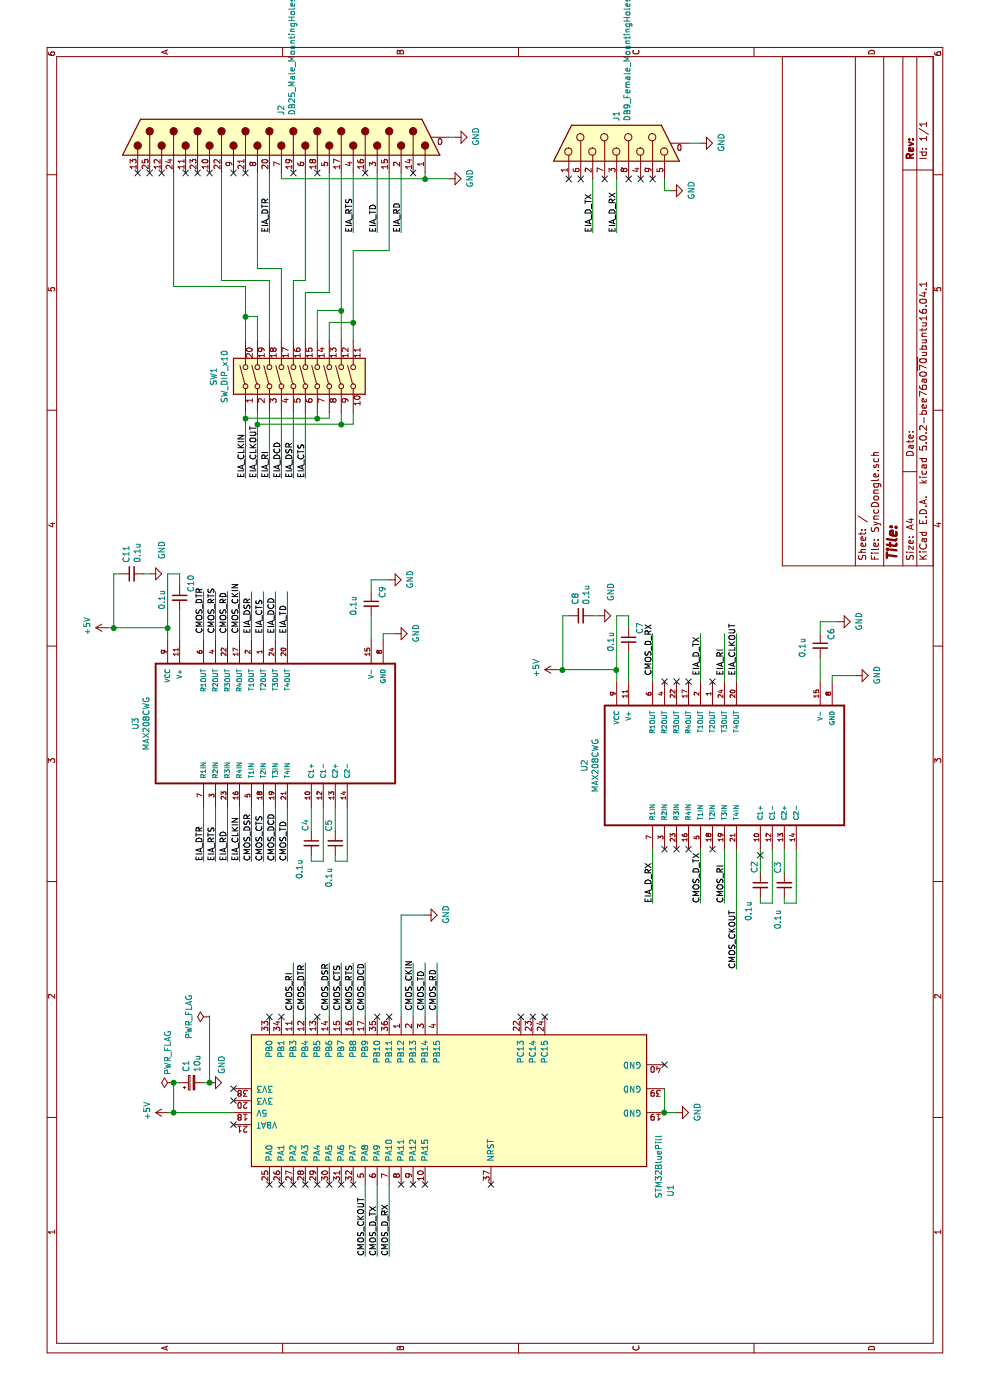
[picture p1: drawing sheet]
EESchema Schematic File Version 4
LIBS:SyncDongle-cache
EELAYER 26 0
EELAYER END
$Descr A4 11693 8268
encoding utf-8
Sheet 1 1
Title ""
Date ""
Rev ""
Comp ""
Comment1 ""
Comment2 ""
Comment3 ""
Comment4 ""
$EndDescr
$Comp
L MyLibrary:STM32BluePill U1
U 1 1
P 2500 3750
F 0 "U1" H 1750 1900 50  0000 C CNN
F 1 "STM32BluePill" H 1950 2000 50  0000 C CNN
F 2 "Housings_DIP:DIP-40_W15.24mm" H 2550 3850 50  0001 C CIN
F 3 "" H 2500 3800 50  0001 C CNN
	1    2500 3750
	1    0    0    -1  
$EndComp
$Comp
L Connector:DB25_Male_MountingHoles J2
U 1 1
P 10550 2350
F 0 "J2" H 10729 2353 50  0000 L CNN
F 1 "DB25_Male_MountingHoles" H 10729 2262 50  0000 L CNN
F 2 "" H 10550 2350 50  0001 C CNN
F 3 " ~" H 10550 2350 50  0001 C CNN
	1    10550 2350
	1    0    0    -1  
$EndComp
$Comp
L Connector:DB9_Female_MountingHoles J1
U 1 1
P 10500 5150
F 0 "J1" H 10680 5153 50  0000 L CNN
F 1 "DB9_Female_MountingHoles" H 10680 5062 50  0000 L CNN
F 2 "" H 10500 5150 50  0001 C CNN
F 3 " ~" H 10500 5150 50  0001 C CNN
	1    10500 5150
	1    0    0    -1  
$EndComp
$Comp
L MAX208CWG:MAX208CWG U2
U 1 1
P 5300 6050
F 0 "U2" H 5300 7220 50  0000 C CNN
F 1 "MAX208CWG" H 5300 7129 50  0000 C CNN
F 2 "Package_DIP:DIP-24_W7.62mm_LongPads" H 5300 6050 50  0001 L BNN
F 3 "SOIC-24 Maxim" H 5300 6050 50  0001 L BNN
F 4 "Maxim Integrated" H 5300 6050 50  0001 L BNN "Field4"
F 5 "MAX208CWG+" H 5300 6050 50  0001 L BNN "Field5"
F 6 "https://snapeda.com/shop?store=DigiKey&id=128491" H 5300 6050 50  0001 L BNN "Field6"
F 7 "4/4 Transceiver Full RS232 24-SOIC" H 5300 6050 50  0001 L BNN "Field7"
F 8 "MAX208CWG+TTR-ND" H 5300 6050 50  0001 L BNN "Field8"
F 9 "https://snapeda.com/shop?store=Mouser&id=128491" H 5300 6050 50  0001 L BNN "Field9"
	1    5300 6050
	1    0    0    -1  
$EndComp
$Comp
L Device:C_Small C7
U 1 1
P 6350 5250
F 0 "C7" V 6442 5296 50  0000 L CNN
F 1 "0.1u" V 6200 5150 50  0000 L CNN
F 2 "" H 6350 5250 50  0001 C CNN
F 3 "~" H 6350 5250 50  0001 C CNN
	1    6350 5250
	0    1    1    0   
$EndComp
$Comp
L Device:C_Small C8
U 1 1
P 6550 4850
F 0 "C8" H 6642 4896 50  0000 L CNN
F 1 "0.1u" H 6642 4805 50  0000 L CNN
F 2 "" H 6550 4850 50  0001 C CNN
F 3 "~" H 6550 4850 50  0001 C CNN
	1    6550 4850
	1    0    0    -1  
$EndComp
$Comp
L Device:C_Small C3
U 1 1
P 4300 6550
F 0 "C3" V 4350 6350 50  0000 L CNN
F 1 "0.1u" V 4350 6750 50  0000 L CNN
F 2 "" H 4300 6550 50  0001 C CNN
F 3 "~" H 4300 6550 50  0001 C CNN
	1    4300 6550
	0    -1   -1   0   
$EndComp
$Comp
L Device:C_Small C2
U 1 1
P 4300 6350
F 0 "C2" V 4250 6450 50  0000 L CNN
F 1 "0.1u" V 4200 6050 50  0000 L CNN
F 2 "" H 4300 6350 50  0001 C CNN
F 3 "~" H 4300 6350 50  0001 C CNN
	1    4300 6350
	0    1    1    0   
$EndComp
$Comp
L Device:C_Small C6
U 1 1
P 6300 6850
F 0 "C6" V 6392 6896 50  0000 L CNN
F 1 "0.1u" V 6150 6750 50  0000 L CNN
F 2 "" H 6300 6850 50  0001 C CNN
F 3 "~" H 6300 6850 50  0001 C CNN
	1    6300 6850
	0    1    1    0   
$EndComp
$Comp
L Device:CP_Small C1
U 1 1
P 2650 1600
F 0 "C1" H 2738 1646 50  0000 L CNN
F 1 "10u" H 2738 1555 50  0000 L CNN
F 2 "Capacitor_THT:CP_Radial_D5.0mm_P2.00mm" H 2650 1600 50  0001 C CNN
F 3 "~" H 2650 1600 50  0001 C CNN
	1    2650 1600
	1    0    0    -1  
$EndComp
Wire Wire Line
	3200 2550 3650 2550
Text Label 3250 2550 0    50   ~ 0
CMOS_DTR
Text Label 3250 2750 0    50   ~ 0
CMOS_DSR
Wire Wire Line
	3200 2750 3650 2750
Wire Wire Line
	3200 2850 3650 2850
Wire Wire Line
	3200 2950 3650 2950
Wire Wire Line
	3200 3050 3650 3050
Text Label 3250 2850 0    50   ~ 0
CMOS_CTS
Text Label 3250 2950 0    50   ~ 0
CMOS_RTS
Text Label 3250 3050 0    50   ~ 0
CMOS_DCD
$Comp
L power:GND #PWR04
U 1 1
P 4050 3550
F 0 "#PWR04" H 4050 3300 50  0001 C CNN
F 1 "GND" H 4055 3377 50  0000 C CNN
F 2 "" H 4050 3550 50  0001 C CNN
F 3 "" H 4050 3550 50  0001 C CNN
	1    4050 3550
	1    0    0    -1  
$EndComp
Wire Wire Line
	3200 3350 4050 3350
Wire Wire Line
	3200 3450 3650 3450
Wire Wire Line
	3200 3550 3650 3550
Wire Wire Line
	3200 3650 3650 3650
Wire Wire Line
	4050 3550 4050 3350
Text Label 3250 3450 0    50   ~ 0
CMOS_CKIN
Text Label 3250 3550 0    50   ~ 0
CMOS_TD
Text Label 3250 3650 0    50   ~ 0
CMOS_RD
Wire Wire Line
	1800 3050 1200 3050
Text Label 1200 3050 0    50   ~ 0
CMOS_CKOUT
$Comp
L power:+5V #PWR01
U 1 1
P 2400 1400
F 0 "#PWR01" H 2400 1250 50  0001 C CNN
F 1 "+5V" H 2415 1573 50  0000 C CNN
F 2 "" H 2400 1400 50  0001 C CNN
F 3 "" H 2400 1400 50  0001 C CNN
	1    2400 1400
	1    0    0    -1  
$EndComp
Wire Wire Line
	2400 1950 2400 1450
Wire Wire Line
	2650 1500 2650 1450
Wire Wire Line
	2650 1450 2400 1450
Connection ~ 2400 1450
Wire Wire Line
	2400 1450 2400 1400
$Comp
L power:GND #PWR03
U 1 1
P 2650 1750
F 0 "#PWR03" H 2650 1500 50  0001 C CNN
F 1 "GND" H 2800 1650 50  0000 C CNN
F 2 "" H 2650 1750 50  0001 C CNN
F 3 "" H 2650 1750 50  0001 C CNN
	1    2650 1750
	1    0    0    -1  
$EndComp
Wire Wire Line
	2650 1750 2650 1700
$Comp
L power:GND #PWR02
U 1 1
P 2400 5650
F 0 "#PWR02" H 2400 5400 50  0001 C CNN
F 1 "GND" H 2405 5477 50  0000 C CNN
F 2 "" H 2400 5650 50  0001 C CNN
F 3 "" H 2400 5650 50  0001 C CNN
	1    2400 5650
	1    0    0    -1  
$EndComp
Wire Wire Line
	2400 5650 2400 5550
Wire Wire Line
	2600 5550 2400 5550
Connection ~ 2400 5550
Wire Wire Line
	4600 5850 4150 5850
Text Label 4150 5850 0    50   ~ 0
CMOS_D_TX
Text Label 3600 6150 0    50   ~ 0
CMOS_CKOUT
Wire Wire Line
	6000 5850 6400 5850
Text Label 6050 5850 0    50   ~ 0
EIA_D_TX
Wire Wire Line
	6000 6050 6400 6050
Wire Wire Line
	6000 6150 6400 6150
Text Label 6050 6150 0    50   ~ 0
EIA_CLKOUT
$Comp
L power:GND #PWR05
U 1 1
P 6050 7150
F 0 "#PWR05" H 6050 6900 50  0001 C CNN
F 1 "GND" H 6055 6977 50  0000 C CNN
F 2 "" H 6050 7150 50  0001 C CNN
F 3 "" H 6050 7150 50  0001 C CNN
	1    6050 7150
	1    0    0    -1  
$EndComp
Wire Wire Line
	6000 6850 6200 6850
$Comp
L power:GND #PWR09
U 1 1
P 6500 7000
F 0 "#PWR09" H 6500 6750 50  0001 C CNN
F 1 "GND" H 6505 6827 50  0000 C CNN
F 2 "" H 6500 7000 50  0001 C CNN
F 3 "" H 6500 7000 50  0001 C CNN
	1    6500 7000
	1    0    0    -1  
$EndComp
Wire Wire Line
	6500 7000 6500 6850
Wire Wire Line
	6500 6850 6400 6850
Wire Wire Line
	6000 5250 6250 5250
Wire Wire Line
	6550 5250 6450 5250
$Comp
L power:+5V #PWR06
U 1 1
P 6100 4650
F 0 "#PWR06" H 6100 4500 50  0001 C CNN
F 1 "+5V" H 6115 4823 50  0000 C CNN
F 2 "" H 6100 4650 50  0001 C CNN
F 3 "" H 6100 4650 50  0001 C CNN
	1    6100 4650
	1    0    0    -1  
$EndComp
Wire Wire Line
	6000 5150 6100 5150
Wire Wire Line
	6100 5150 6100 4700
Wire Wire Line
	4600 5450 4150 5450
Text Label 4150 5450 0    50   ~ 0
EIA_D_RX
Wire Wire Line
	6000 5450 6400 5450
Wire Wire Line
	4400 6350 4600 6350
Wire Wire Line
	4600 6450 4150 6450
Wire Wire Line
	4150 6450 4150 6350
Wire Wire Line
	4150 6350 4200 6350
Wire Wire Line
	4400 6550 4600 6550
Wire Wire Line
	4600 6650 4150 6650
Wire Wire Line
	4150 6650 4150 6550
Wire Wire Line
	4150 6550 4200 6550
Wire Wire Line
	10250 2350 10200 2350
Wire Wire Line
	10200 2350 10200 3550
Wire Wire Line
	10250 3550 10200 3550
Connection ~ 10200 3550
$Comp
L power:GND #PWR014
U 1 1
P 10200 3750
F 0 "#PWR014" H 10200 3500 50  0001 C CNN
F 1 "GND" H 10205 3577 50  0000 C CNN
F 2 "" H 10200 3750 50  0001 C CNN
F 3 "" H 10200 3750 50  0001 C CNN
	1    10200 3750
	1    0    0    -1  
$EndComp
Wire Wire Line
	10200 3550 10200 3750
Wire Wire Line
	10250 2250 9750 2250
Wire Wire Line
	10250 2950 9750 2950
Wire Wire Line
	10250 3150 9750 3150
Wire Wire Line
	10250 3350 9750 3350
Wire Wire Line
	8850 2850 9100 2850
Wire Wire Line
	9600 3250 9600 2950
Wire Wire Line
	9600 2950 9000 2950
Wire Wire Line
	9600 3250 10250 3250
Wire Wire Line
	9100 2850 9100 2650
Wire Wire Line
	9100 2650 8850 2650
Connection ~ 9100 2850
Wire Wire Line
	9100 2850 10250 2850
Wire Wire Line
	8850 2750 9000 2750
Wire Wire Line
	9000 2750 9000 2950
Connection ~ 9000 2950
Wire Wire Line
	9000 2950 8850 2950
Wire Wire Line
	10250 1450 9300 1450
Wire Wire Line
	9300 1450 9300 2050
Wire Wire Line
	9300 2050 9050 2050
Wire Wire Line
	8850 2150 9050 2150
Wire Wire Line
	9050 2150 9050 2050
Connection ~ 9050 2050
Wire Wire Line
	9050 2050 8850 2050
Wire Wire Line
	8850 2550 9250 2550
Wire Wire Line
	9250 2550 9250 2750
Wire Wire Line
	9250 2750 10250 2750
Wire Wire Line
	8250 2450 7700 2450
Wire Wire Line
	8250 2550 7700 2550
Wire Wire Line
	8250 2650 8200 2650
Wire Wire Line
	8250 2750 8200 2750
Wire Wire Line
	8250 2850 8150 2850
Wire Wire Line
	8250 2950 8150 2950
$Comp
L power:GND #PWR010
U 1 1
P 6550 5000
F 0 "#PWR010" H 6550 4750 50  0001 C CNN
F 1 "GND" H 6750 4900 50  0000 C CNN
F 2 "" H 6550 5000 50  0001 C CNN
F 3 "" H 6550 5000 50  0001 C CNN
	1    6550 5000
	1    0    0    -1  
$EndComp
Wire Wire Line
	6550 4750 6550 4700
Wire Wire Line
	6550 4700 6100 4700
Connection ~ 6100 4700
Wire Wire Line
	6100 4700 6100 4650
Wire Wire Line
	6550 5000 6550 4950
Wire Wire Line
	6100 5150 6550 5150
Wire Wire Line
	6550 5150 6550 5250
Connection ~ 6100 5150
$Comp
L MAX208CWG:MAX208CWG U3
U 1 1
P 5650 2300
F 0 "U3" H 5650 3470 50  0000 C CNN
F 1 "MAX208CWG" H 5650 3379 50  0000 C CNN
F 2 "Package_DIP:DIP-24_W7.62mm_LongPads" H 5650 2300 50  0001 L BNN
F 3 "SOIC-24 Maxim" H 5650 2300 50  0001 L BNN
F 4 "Maxim Integrated" H 5650 2300 50  0001 L BNN "Field4"
F 5 "MAX208CWG+" H 5650 2300 50  0001 L BNN "Field5"
F 6 "https://snapeda.com/shop?store=DigiKey&id=128491" H 5650 2300 50  0001 L BNN "Field6"
F 7 "4/4 Transceiver Full RS232 24-SOIC" H 5650 2300 50  0001 L BNN "Field7"
F 8 "MAX208CWG+TTR-ND" H 5650 2300 50  0001 L BNN "Field8"
F 9 "https://snapeda.com/shop?store=Mouser&id=128491" H 5650 2300 50  0001 L BNN "Field9"
	1    5650 2300
	1    0    0    -1  
$EndComp
$Comp
L Device:C_Small C10
U 1 1
P 6700 1500
F 0 "C10" V 6792 1546 50  0000 L CNN
F 1 "0.1u" V 6550 1400 50  0000 L CNN
F 2 "" H 6700 1500 50  0001 C CNN
F 3 "~" H 6700 1500 50  0001 C CNN
	1    6700 1500
	0    1    1    0   
$EndComp
$Comp
L Device:C_Small C11
U 1 1
P 6900 1100
F 0 "C11" H 6992 1146 50  0000 L CNN
F 1 "0.1u" H 6992 1055 50  0000 L CNN
F 2 "" H 6900 1100 50  0001 C CNN
F 3 "~" H 6900 1100 50  0001 C CNN
	1    6900 1100
	1    0    0    -1  
$EndComp
$Comp
L Device:C_Small C5
U 1 1
P 4650 2800
F 0 "C5" V 4700 2600 50  0000 L CNN
F 1 "0.1u" V 4700 3000 50  0000 L CNN
F 2 "" H 4650 2800 50  0001 C CNN
F 3 "~" H 4650 2800 50  0001 C CNN
	1    4650 2800
	0    -1   -1   0   
$EndComp
$Comp
L Device:C_Small C4
U 1 1
P 4650 2600
F 0 "C4" V 4600 2700 50  0000 L CNN
F 1 "0.1u" V 4550 2300 50  0000 L CNN
F 2 "" H 4650 2600 50  0001 C CNN
F 3 "~" H 4650 2600 50  0001 C CNN
	1    4650 2600
	0    1    1    0   
$EndComp
$Comp
L Device:C_Small C9
U 1 1
P 6650 3100
F 0 "C9" V 6742 3146 50  0000 L CNN
F 1 "0.1u" V 6500 3000 50  0000 L CNN
F 2 "" H 6650 3100 50  0001 C CNN
F 3 "~" H 6650 3100 50  0001 C CNN
	1    6650 3100
	0    1    1    0   
$EndComp
Wire Wire Line
	4950 2100 4500 2100
Text Label 4500 2100 0    50   ~ 0
CMOS_DSR
Wire Wire Line
	4950 2200 4500 2200
Text Label 4500 2200 0    50   ~ 0
CMOS_CTS
Wire Wire Line
	4950 2300 4500 2300
Text Label 4500 2300 0    50   ~ 0
CMOS_DCD
Wire Wire Line
	4950 2400 4500 2400
Text Label 4500 2400 0    50   ~ 0
CMOS_TD
Wire Wire Line
	6350 2100 6750 2100
Text Label 6400 2100 0    50   ~ 0
EIA_DSR
Wire Wire Line
	6350 2200 6750 2200
Text Label 6400 2200 0    50   ~ 0
EIA_CTS
Wire Wire Line
	6350 2300 6750 2300
Text Label 6400 2300 0    50   ~ 0
EIA_DCD
Wire Wire Line
	6350 2400 6750 2400
Text Label 6400 2400 0    50   ~ 0
EIA_TD
$Comp
L power:GND #PWR07
U 1 1
P 6400 3300
F 0 "#PWR07" H 6400 3050 50  0001 C CNN
F 1 "GND" H 6405 3127 50  0000 C CNN
F 2 "" H 6400 3300 50  0001 C CNN
F 3 "" H 6400 3300 50  0001 C CNN
	1    6400 3300
	1    0    0    -1  
$EndComp
Wire Wire Line
	6350 3100 6550 3100
Wire Wire Line
	6400 3300 6400 3200
Wire Wire Line
	6400 3200 6350 3200
$Comp
L power:GND #PWR011
U 1 1
P 6850 3250
F 0 "#PWR011" H 6850 3000 50  0001 C CNN
F 1 "GND" H 6855 3077 50  0000 C CNN
F 2 "" H 6850 3250 50  0001 C CNN
F 3 "" H 6850 3250 50  0001 C CNN
	1    6850 3250
	1    0    0    -1  
$EndComp
Wire Wire Line
	6850 3250 6850 3100
Wire Wire Line
	6850 3100 6750 3100
Wire Wire Line
	6350 1500 6600 1500
Wire Wire Line
	6900 1500 6800 1500
$Comp
L power:+5V #PWR08
U 1 1
P 6450 900
F 0 "#PWR08" H 6450 750 50  0001 C CNN
F 1 "+5V" H 6465 1073 50  0000 C CNN
F 2 "" H 6450 900 50  0001 C CNN
F 3 "" H 6450 900 50  0001 C CNN
	1    6450 900 
	1    0    0    -1  
$EndComp
Wire Wire Line
	6350 1400 6450 1400
Wire Wire Line
	6450 1400 6450 950 
Wire Wire Line
	4950 1700 4500 1700
Wire Wire Line
	4950 1800 4500 1800
Wire Wire Line
	4950 1900 4500 1900
Text Label 4500 1700 0    50   ~ 0
EIA_DTR
Text Label 4500 1800 0    50   ~ 0
EIA_RTS
Wire Wire Line
	4950 2000 4500 2000
Text Label 4500 1900 0    50   ~ 0
EIA_RD
Text Label 4500 2000 0    50   ~ 0
EIA_CLKIN
Wire Wire Line
	6350 1700 6750 1700
Wire Wire Line
	6350 1800 6750 1800
Wire Wire Line
	6350 1900 6750 1900
Wire Wire Line
	6350 2000 6750 2000
Wire Wire Line
	4750 2600 4950 2600
Wire Wire Line
	4950 2700 4500 2700
Wire Wire Line
	4500 2700 4500 2600
Wire Wire Line
	4500 2600 4550 2600
Wire Wire Line
	4750 2800 4950 2800
Wire Wire Line
	4950 2900 4500 2900
Wire Wire Line
	4500 2900 4500 2800
Wire Wire Line
	4500 2800 4550 2800
$Comp
L power:GND #PWR012
U 1 1
P 6900 1250
F 0 "#PWR012" H 6900 1000 50  0001 C CNN
F 1 "GND" H 7100 1150 50  0000 C CNN
F 2 "" H 6900 1250 50  0001 C CNN
F 3 "" H 6900 1250 50  0001 C CNN
	1    6900 1250
	1    0    0    -1  
$EndComp
Wire Wire Line
	6900 1000 6900 950 
Wire Wire Line
	6900 950  6450 950 
Connection ~ 6450 950 
Wire Wire Line
	6450 950  6450 900 
Wire Wire Line
	6900 1250 6900 1200
Wire Wire Line
	6450 1400 6900 1400
Wire Wire Line
	6900 1400 6900 1500
Connection ~ 6450 1400
Text Label 6400 1700 0    50   ~ 0
CMOS_DTR
Text Label 6400 1800 0    50   ~ 0
CMOS_RTS
Text Label 6400 1900 0    50   ~ 0
CMOS_RD
Text Label 6400 2000 0    50   ~ 0
CMOS_CKIN
Text Label 7700 2150 0    50   ~ 0
EIA_CLKOUT
Wire Wire Line
	8200 2750 8200 2650
Text Label 7700 2050 0    50   ~ 0
EIA_CLKIN
Text Label 7700 2350 0    50   ~ 0
EIA_DCD
Text Label 7700 2550 0    50   ~ 0
EIA_CTS
Text Label 7700 2450 0    50   ~ 0
EIA_DSR
Text Label 9750 3350 0    50   ~ 0
EIA_RD
Text Label 9750 3150 0    50   ~ 0
EIA_TD
Text Label 9750 2950 0    50   ~ 0
EIA_RTS
Text Label 9750 2250 0    50   ~ 0
EIA_DTR
Wire Wire Line
	10200 5150 9750 5150
Wire Wire Line
	10200 4950 9750 4950
Wire Wire Line
	10200 5550 10100 5550
Text Label 6050 5450 0    50   ~ 0
CMOS_D_RX
Wire Wire Line
	1800 3150 1200 3150
Wire Wire Line
	1800 3250 1200 3250
Text Label 1200 3250 0    50   ~ 0
CMOS_D_RX
Text Label 1200 3150 0    50   ~ 0
CMOS_D_TX
Text Label 9750 4950 0    50   ~ 0
EIA_D_TX
Text Label 9750 5150 0    50   ~ 0
EIA_D_RX
$Comp
L power:GND #PWR013
U 1 1
P 10100 5600
F 0 "#PWR013" H 10100 5350 50  0001 C CNN
F 1 "GND" H 10105 5427 50  0000 C CNN
F 2 "" H 10100 5600 50  0001 C CNN
F 3 "" H 10100 5600 50  0001 C CNN
	1    10100 5600
	1    0    0    -1  
$EndComp
Wire Wire Line
	10100 5600 10100 5550
$Comp
L power:GND #PWR016
U 1 1
P 10550 3800
F 0 "#PWR016" H 10550 3550 50  0001 C CNN
F 1 "GND" H 10555 3627 50  0000 C CNN
F 2 "" H 10550 3800 50  0001 C CNN
F 3 "" H 10550 3800 50  0001 C CNN
	1    10550 3800
	1    0    0    -1  
$EndComp
$Comp
L power:GND #PWR015
U 1 1
P 10500 5850
F 0 "#PWR015" H 10500 5600 50  0001 C CNN
F 1 "GND" H 10505 5677 50  0000 C CNN
F 2 "" H 10500 5850 50  0001 C CNN
F 3 "" H 10500 5850 50  0001 C CNN
	1    10500 5850
	1    0    0    -1  
$EndComp
Wire Wire Line
	10500 5850 10500 5750
Wire Wire Line
	10550 3800 10550 3750
NoConn ~ 10250 3450
NoConn ~ 10250 3050
NoConn ~ 10250 2650
NoConn ~ 10250 2450
NoConn ~ 10250 2050
NoConn ~ 10250 1950
NoConn ~ 10250 1750
NoConn ~ 10250 1650
NoConn ~ 10250 1550
NoConn ~ 10250 1350
NoConn ~ 10250 1250
NoConn ~ 10250 1150
NoConn ~ 6000 5550
NoConn ~ 6000 5650
NoConn ~ 4600 5550
NoConn ~ 4600 5650
NoConn ~ 2800 5550
NoConn ~ 3200 4550
NoConn ~ 3200 4450
NoConn ~ 3200 4350
NoConn ~ 3200 3250
NoConn ~ 3200 3150
NoConn ~ 3200 2650
NoConn ~ 3200 2350
NoConn ~ 3200 2250
NoConn ~ 1800 2250
NoConn ~ 1800 2350
NoConn ~ 1800 2450
NoConn ~ 1800 2550
NoConn ~ 1800 2650
NoConn ~ 1800 2750
NoConn ~ 1800 2850
NoConn ~ 1800 2950
NoConn ~ 1800 3350
NoConn ~ 1800 3450
NoConn ~ 1800 3550
NoConn ~ 1800 4100
NoConn ~ 2600 1950
NoConn ~ 2500 1950
NoConn ~ 2300 1950
$Comp
L power:PWR_FLAG #FLG0101
U 1 1
P 2650 1450
F 0 "#FLG0101" H 2650 1525 50  0001 C CNN
F 1 "PWR_FLAG" H 2900 1500 50  0000 C CNN
F 2 "" H 2650 1450 50  0001 C CNN
F 3 "~" H 2650 1450 50  0001 C CNN
	1    2650 1450
	1    0    0    -1  
$EndComp
Connection ~ 2650 1450
NoConn ~ 10200 4750
NoConn ~ 10200 4850
NoConn ~ 10200 5050
NoConn ~ 10200 5250
NoConn ~ 10200 5350
NoConn ~ 10200 5450
NoConn ~ 6000 5750
NoConn ~ 4550 6350
NoConn ~ 4600 5750
Wire Wire Line
	6000 6950 6050 6950
Wire Wire Line
	6050 6950 6050 7150
$Comp
L power:PWR_FLAG #FLG0102
U 1 1
P 3200 1750
F 0 "#FLG0102" H 3200 1825 50  0001 C CNN
F 1 "PWR_FLAG" H 3200 1924 50  0000 C CNN
F 2 "" H 3200 1750 50  0001 C CNN
F 3 "~" H 3200 1750 50  0001 C CNN
	1    3200 1750
	1    0    0    -1  
$EndComp
Wire Wire Line
	3200 1750 2650 1750
Connection ~ 2650 1750
$Comp
L Switch:SW_DIP_x10 SW1
U 1 1
P 8550 2550
F 0 "SW1" H 8550 3317 50  0000 C CNN
F 1 "SW_DIP_x10" H 8550 3226 50  0000 C CNN
F 2 "Package_DIP:DIP-20_W7.62mm_LongPads" H 8550 2550 50  0001 C CNN
F 3 "" H 8550 2550 50  0001 C CNN
	1    8550 2550
	1    0    0    -1  
$EndComp
Wire Wire Line
	10250 1850 9350 1850
Wire Wire Line
	9350 1850 9350 2250
Wire Wire Line
	9350 2250 8850 2250
Wire Wire Line
	9450 2150 9450 2350
Wire Wire Line
	9450 2350 8850 2350
Wire Wire Line
	9450 2150 10250 2150
Wire Wire Line
	8150 2950 8150 2850
Wire Wire Line
	8200 2650 8200 2050
Wire Wire Line
	8200 2050 8250 2050
Connection ~ 8200 2650
Wire Wire Line
	8200 2050 7700 2050
Connection ~ 8200 2050
Wire Wire Line
	8250 2250 7700 2250
Wire Wire Line
	7700 2350 8250 2350
Wire Wire Line
	7700 2150 8150 2150
Wire Wire Line
	8150 2850 8150 2150
Connection ~ 8150 2850
Connection ~ 8150 2150
Wire Wire Line
	8150 2150 8250 2150
Text Label 7700 2250 0    50   ~ 0
EIA_RI
Wire Wire Line
	10250 2550 9350 2550
Wire Wire Line
	9350 2550 9350 2450
Wire Wire Line
	9350 2450 8850 2450
Wire Wire Line
	3600 6150 4600 6150
Wire Wire Line
	4600 6050 4150 6050
Text Label 4150 6050 0    50   ~ 0
CMOS_RI
Text Label 6050 6050 0    50   ~ 0
EIA_RI
NoConn ~ 6000 5950
NoConn ~ 4600 5950
Wire Wire Line
	3200 2450 3650 2450
Text Label 3250 2450 0    50   ~ 0
CMOS_RI
$EndSCHEMATC
